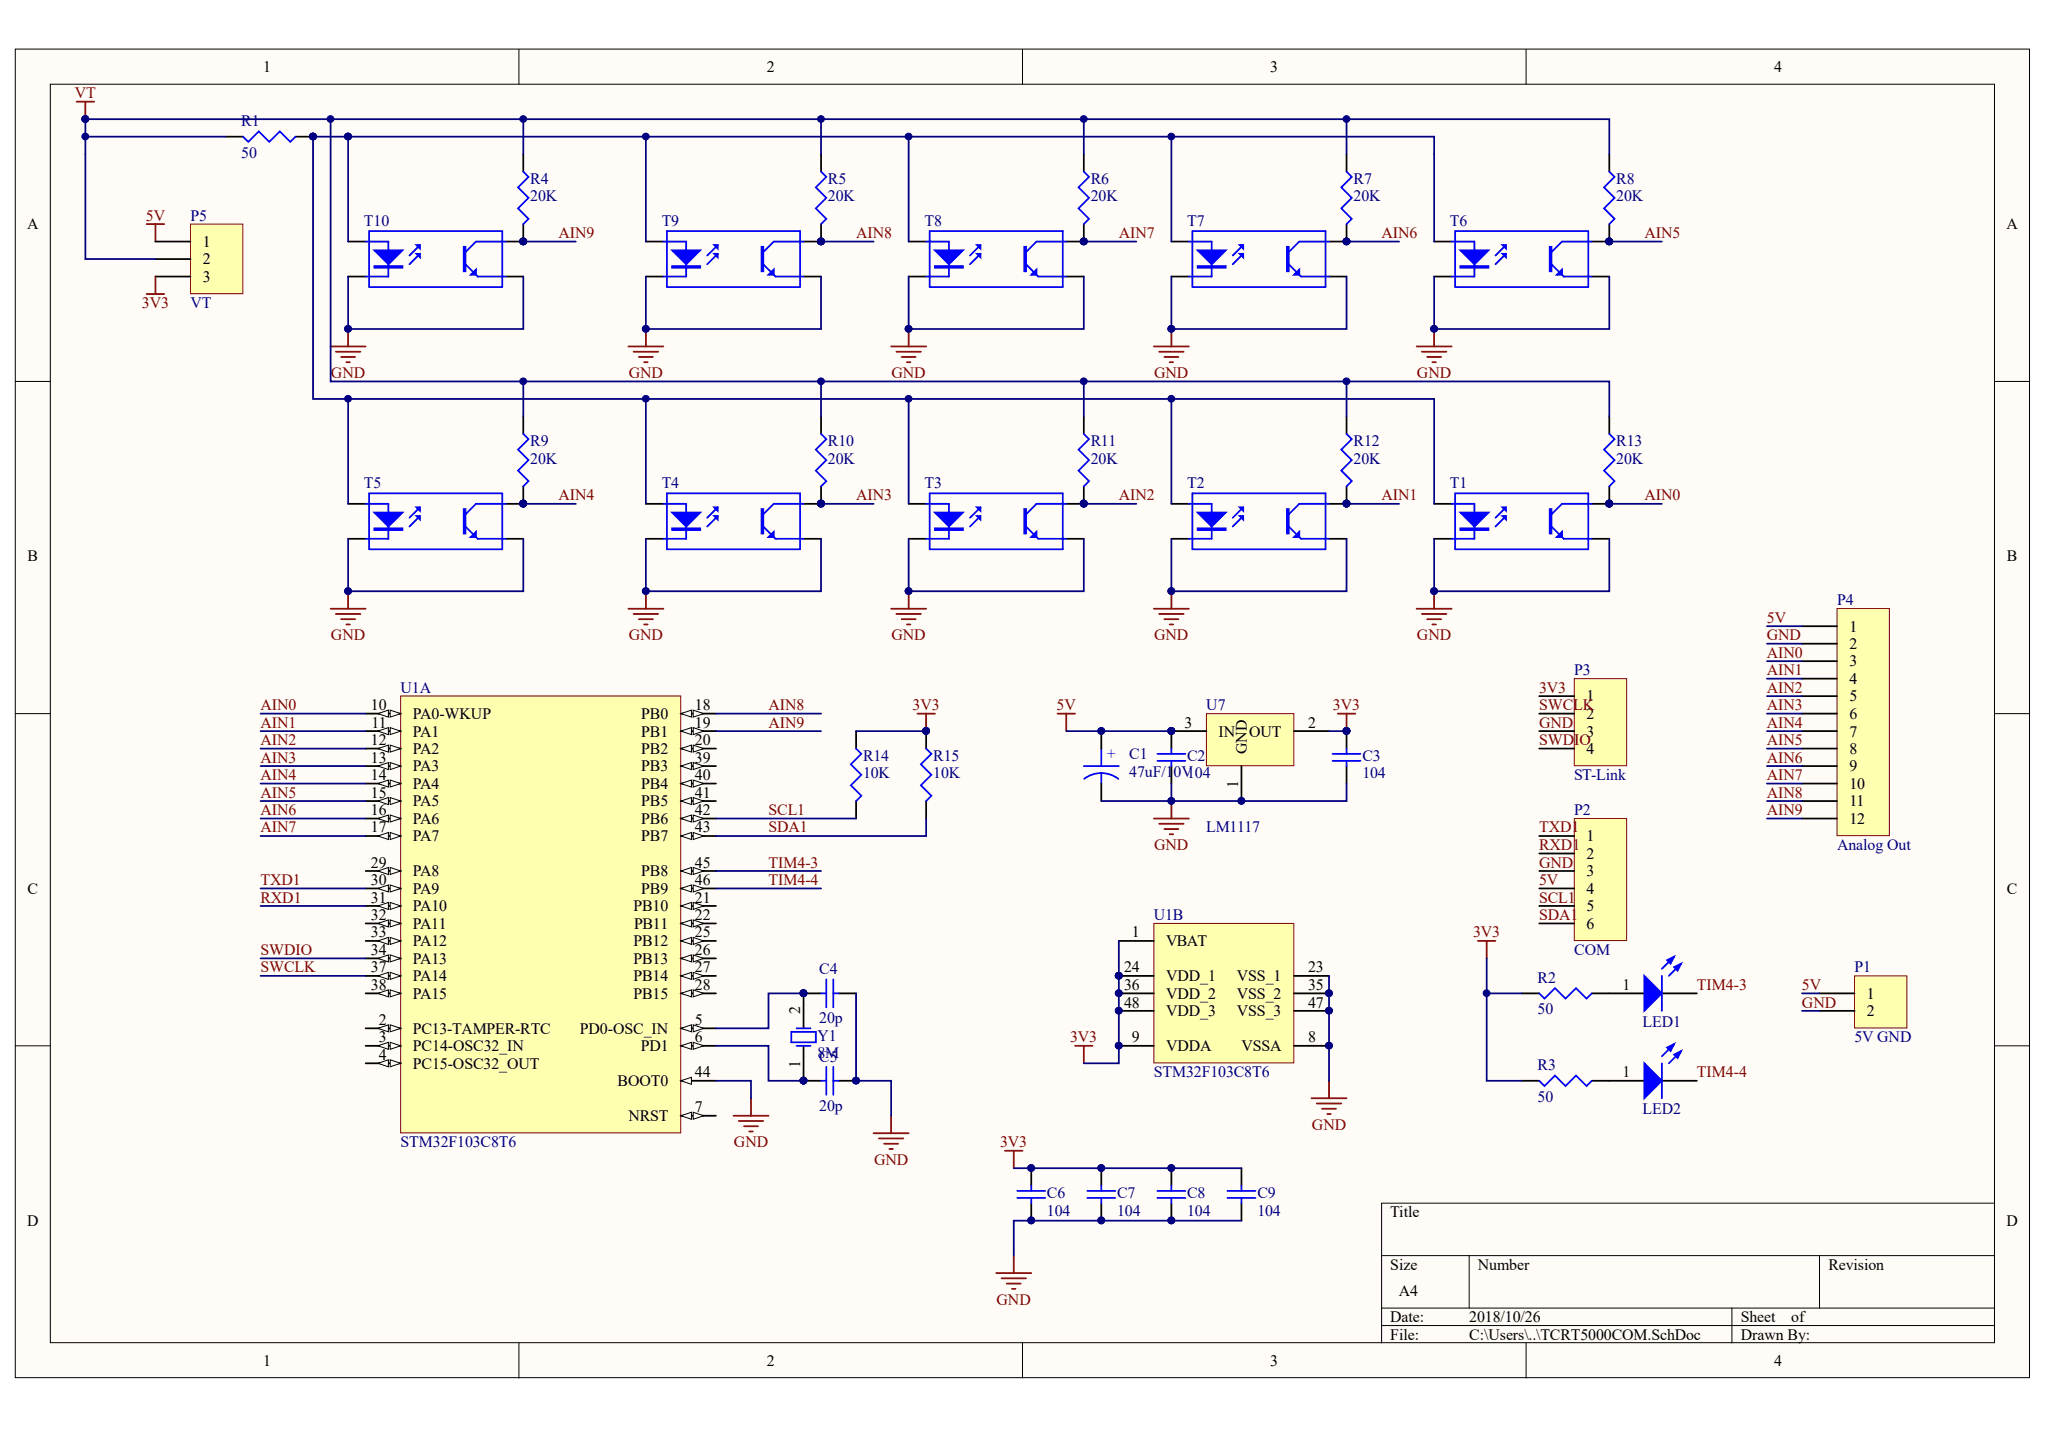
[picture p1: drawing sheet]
# Altium project TCRT5000COM.PrjPCB
1 sheet, 44 parts. Net scope: global (net labels, ports and power ports of the same name join across sheets).
Board file: TCRT5000COM.PcbDoc

## Sheet TCRT5000COM.SchDoc
size A4

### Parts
C1  47uF/10V  [RB2]
C2  value 104  [0603]  (hidden comment: Cap)
C3  value 104  [0603]  (hidden comment: Cap)
C4  20p  [0603]
C5  20p  [0603]
C6  value 104  [0603]  (hidden comment: Cap)
C7  value 104  [0603]  (hidden comment: Cap)
C8  value 104  [0603]  (hidden comment: Cap)
C9  value 104  [0603]  (hidden comment: Cap)
LED1  LED-white  [LED-white]  (value not drawn)
LED2  LED-white  [LED-white]  (value not drawn)
P1  5V GND  [SIP2-150]
P2  COM  [HDR1X6]
P3  ST-Link  [HDR1X4]
P4  Analog Out  [HDR1X12]
P5  VT  [HDR1X3]
R1  value 50  [0603]  (hidden comment: Res3)
R2  value 50  [0603]  (hidden comment: Res3)
R3  value 50  [0603]  (hidden comment: Res3)
R4  value 20K  [0603]  (hidden comment: Res3)
R5  value 20K  [0603]  (hidden comment: Res3)
R6  value 20K  [0603]  (hidden comment: Res3)
R7  value 20K  [0603]  (hidden comment: Res3)
R8  value 20K  [0603]  (hidden comment: Res3)
R9  value 20K  [0603]  (hidden comment: Res3)
R10  value 20K  [0603]  (hidden comment: Res3)
R11  value 20K  [0603]  (hidden comment: Res3)
R12  value 20K  [0603]  (hidden comment: Res3)
R13  value 20K  [0603]  (hidden comment: Res3)
R14  value 10K  [0603]  (hidden comment: Res3)
R15  value 10K  [0603]  (hidden comment: Res3)
T1  Optoisolator1  [TCRT5000]  (value not drawn)
T2  Optoisolator1  [TCRT5000]  (value not drawn)
T3  Optoisolator1  [TCRT5000]  (value not drawn)
T4  Optoisolator1  [TCRT5000]  (value not drawn)
T5  Optoisolator1  [TCRT5000]  (value not drawn)
T6  Optoisolator1  [TCRT5000]  (value not drawn)
T7  Optoisolator1  [TCRT5000]  (value not drawn)
T8  Optoisolator1  [TCRT5000]  (value not drawn)
T9  Optoisolator1  [TCRT5000]  (value not drawn)
T10  Optoisolator1  [TCRT5000]  (value not drawn)
U1  STM32F103C8T6  [QUAD48]  (parts A,B of 2)
U7  LM1117  [SPP3]
Y1  8M  [XTAL1]

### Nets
3V3: C3.2 C6.2 C7.2 C8.2 C9.2 P3.1 P5.3 R2.2 R3.2 R14.1 R15.1 U1.1(VBAT) U1.9(VDDA) U1.24(VDD_1) U1.36(VDD_2) U1.48(VDD_3) U7.2(OUT)
5V: C1.1 C2.2 P1.1 P2.4 P4.1 P5.1 U7.3(IN)
GND: C1.2 C2.1 C3.1 C4.2 C5.2 C6.1 C7.1 C8.1 C9.1 P1.2 P2.3 P3.3 P4.2 T1.2(K) T1.3(E) T2.2(K) T2.3(E) T3.2(K) T3.3(E) T4.2(K) T4.3(E) T5.2(K) T5.3(E) T6.2(K) T6.3(E) T7.2(K) T7.3(E) T8.2(K) T8.3(E) T9.2(K) T9.3(E) T10.2(K) T10.3(E) U1.8(VSSA) U1.23(VSS_1) U1.35(VSS_2) U1.44(BOOT0) U1.47(VSS_3) U7.1(GND)
VT: P5.2 R1.2 R4.1 R5.1 R6.1 R7.1 R8.1 R9.1 R10.1 R11.1 R12.1 R13.1
AIN0: P4.3 R13.2 T1.4(C) U1.10(PA0-WKUP)
AIN1: P4.4 R12.2 T2.4(C) U1.11(PA1)
AIN2: P4.5 R11.2 T3.4(C) U1.12(PA2)
AIN3: P4.6 R10.2 T4.4(C) U1.13(PA3)
AIN4: P4.7 R9.2 T5.4(C) U1.14(PA4)
AIN5: P4.8 R8.2 T6.4(C) U1.15(PA5)
AIN6: P4.9 R7.2 T7.4(C) U1.16(PA6)
AIN7: P4.10 R6.2 T8.4(C) U1.17(PA7)
AIN8: P4.11 R5.2 T9.4(C) U1.18(PB0)
AIN9: P4.12 R4.2 T10.4(C) U1.19(PB1)
RXD1: P2.2 U1.31(PA10)
SCL1: P2.5 R14.2 U1.42(PB6)
SDA1: P2.6 R15.2 U1.43(PB7)
SWCLK: P3.2 U1.37(PA14)
SWDIO: P3.4 U1.34(PA13)
TIM4-3: LED1.2(K) U1.45(PB8)
TIM4-4: LED2.2(K) U1.46(PB9)
TXD1: P2.1 U1.30(PA9)
NetC4_1: C4.1 U1.5(PD0-OSC_IN) Y1.2(OSC2)
NetC5_1: C5.1 U1.6(PD1) Y1.1(OSC1)
NetLED1_1: LED1.1(A) R2.1
NetLED2_1: LED2.1(A) R3.1
NetR1_1: R1.1 T1.1(A) T2.1(A) T3.1(A) T4.1(A) T5.1(A) T6.1(A) T7.1(A) T8.1(A) T9.1(A) T10.1(A)

Not connected (* = marked no-connect by the designer): U1 2(PC13-TAMPER-RTC) 3(PC14-OSC32_IN) 4(PC15-OSC32_OUT) 7(NRST) 20(PB2) 21(PB10) 22(PB11) 25(PB12) 26(PB13) 27(PB14) 28(PB15) 29(PA8) 32(PA11) 33(PA12) 38(PA15) 39(PB3) 40(PB4) 41(PB5)
